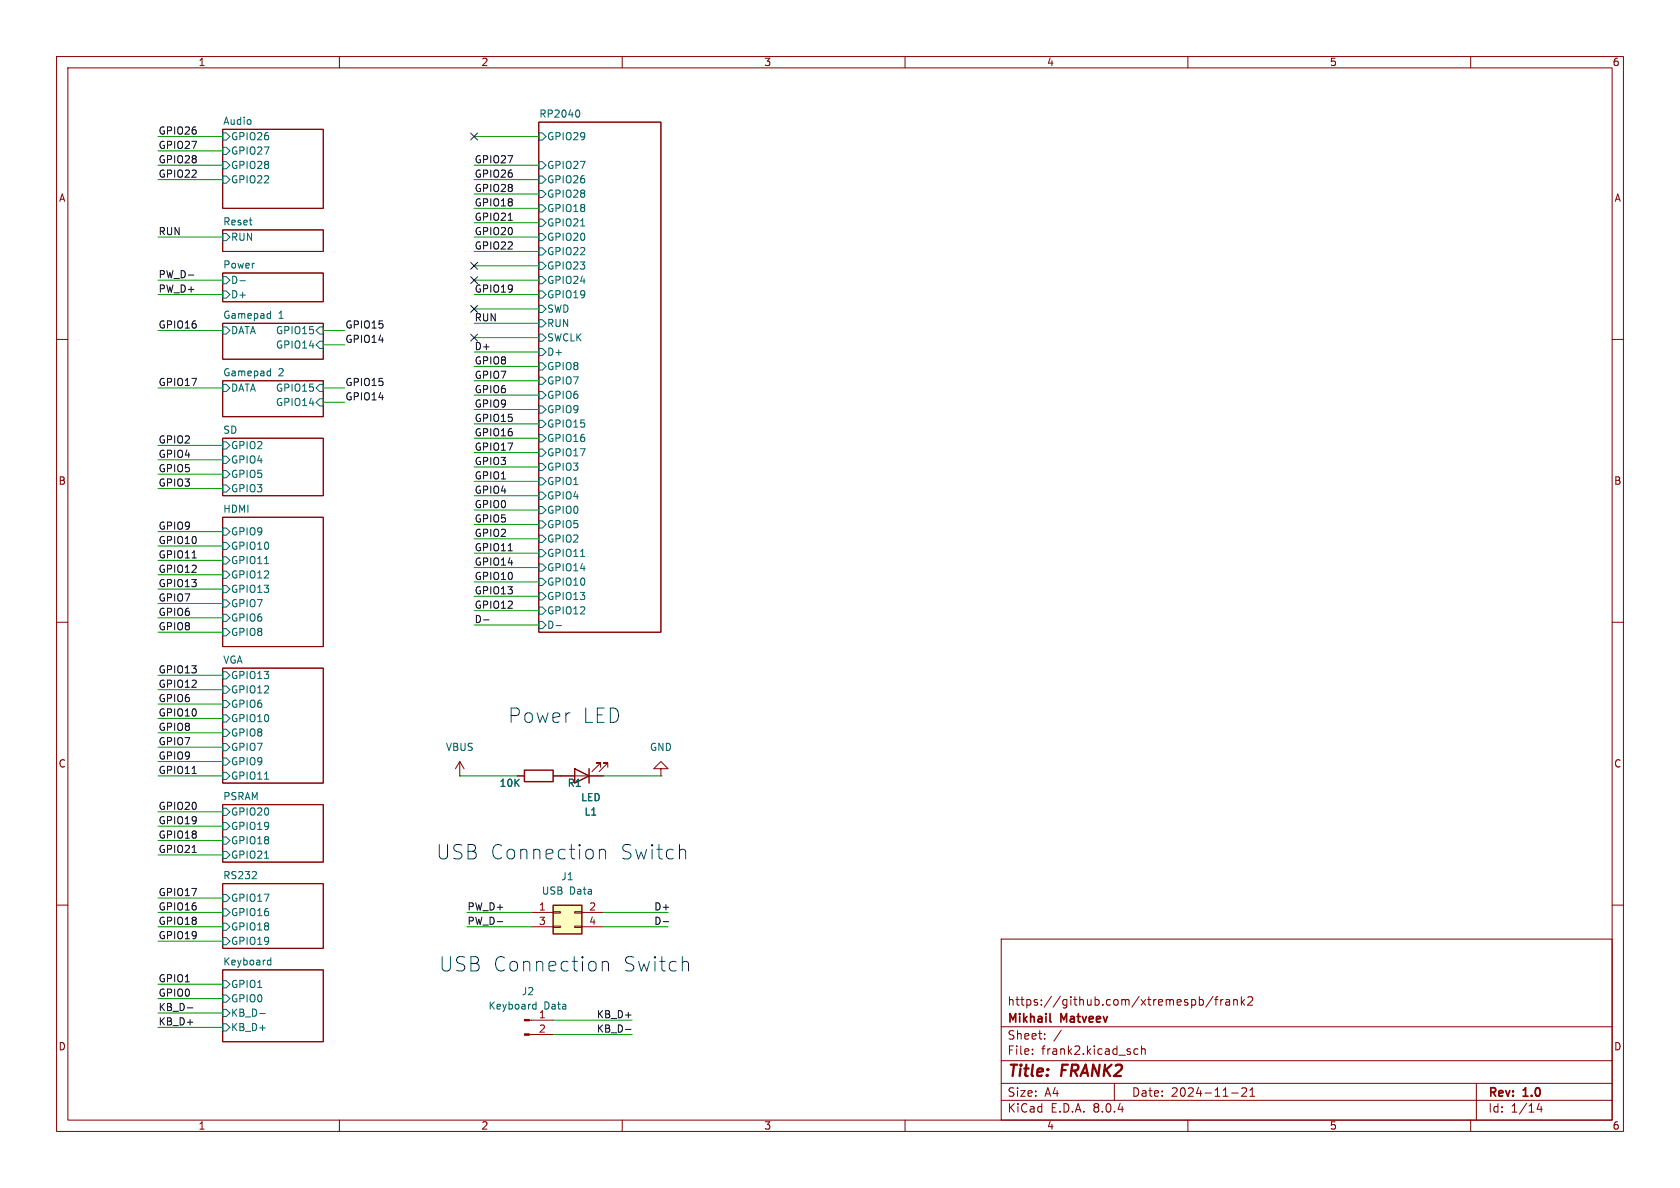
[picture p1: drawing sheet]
(kicad_sch
 (version 20231120)
 (generator "eeschema")
 (generator_version "8.0")
 (paper "A4")
 (title_block
  (title "FRANK2")
  (date "2024-11-21")
  (rev "1.0")
  (company "Mikhail Matveev")
  (comment 1 "https://github.com/xtremespb/frank2"))
 (lib_symbols
  (symbol "Connector:Conn_01x02_Pin"
   (pin_names
    (offset 1.016) hide) (exclude_from_sim no) (in_bom yes) (on_board yes)
   (property "Reference" "J" (at 0 2.54 0) (effects (font (size 1.27 1.27))))
   (property "Value" "Conn_01x02_Pin" (at 0 -5.08 0) (effects (font (size 1.27 1.27))))
   (property "Footprint" "" (at 0 0 0) (effects (font (size 1.27 1.27)) (hide yes)))
   (property "Datasheet" "~" (at 0 0 0) (effects (font (size 1.27 1.27)) (hide yes)))
   (property "Description" "Generic connector, single row, 01x02, script generated" (at 0 0 0) (effects (font (size 1.27 1.27)) (hide yes)))
   (property "ki_locked" "" (at 0 0 0) (effects (font (size 1.27 1.27))))
   (symbol "Conn_01x02_Pin_1_1"
    (polyline (pts (xy 1.27 -2.54) (xy 0.8636 -2.54)) (stroke (width 0.1524) (type default)) (fill (type none)))
    (polyline (pts (xy 1.27 0) (xy 0.8636 0)) (stroke (width 0.1524) (type default)) (fill (type none)))
    (rectangle (start 0.8636 -2.413) (end 0 -2.667) (stroke (width 0.1524) (type default)) (fill (type outline)))
    (rectangle (start 0.8636 0.127) (end 0 -0.127) (stroke (width 0.1524) (type default)) (fill (type outline)))
    (pin passive line (at 5.08 0 180) (length 3.81) (name "Pin_1" (effects (font (size 1.27 1.27)))) (number "1" (effects (font (size 1.27 1.27)))))
    (pin passive line (at 5.08 -2.54 180) (length 3.81) (name "Pin_2" (effects (font (size 1.27 1.27)))) (number "2" (effects (font (size 1.27 1.27)))))))
  (symbol "Connector_Generic:Conn_02x02_Odd_Even"
   (pin_names
    (offset 1.016) hide) (exclude_from_sim no) (in_bom yes) (on_board yes)
   (property "Reference" "J" (at 1.27 2.54 0) (effects (font (size 1.27 1.27))))
   (property "Value" "Conn_02x02_Odd_Even" (at 1.27 -5.08 0) (effects (font (size 1.27 1.27))))
   (property "Footprint" "" (at 0 0 0) (effects (font (size 1.27 1.27)) (hide yes)))
   (property "Datasheet" "~" (at 0 0 0) (effects (font (size 1.27 1.27)) (hide yes)))
   (property "Description" "Generic connector, double row, 02x02, odd/even pin numbering scheme (row 1 odd numbers, row 2 even numbers), script generated (kicad-library-utils/schlib/autogen/connector/)" (at 0 0 0) (effects (font (size 1.27 1.27)) (hide yes)))
   (symbol "Conn_02x02_Odd_Even_1_1"
    (rectangle (start -1.27 -2.413) (end 0 -2.667) (stroke (width 0.1524) (type default)) (fill (type none)))
    (rectangle (start -1.27 0.127) (end 0 -0.127) (stroke (width 0.1524) (type default)) (fill (type none)))
    (rectangle (start -1.27 1.27) (end 3.81 -3.81) (stroke (width 0.254) (type default)) (fill (type background)))
    (rectangle (start 3.81 -2.413) (end 2.54 -2.667) (stroke (width 0.1524) (type default)) (fill (type none)))
    (rectangle (start 3.81 0.127) (end 2.54 -0.127) (stroke (width 0.1524) (type default)) (fill (type none)))
    (pin passive line (at -5.08 0 0) (length 3.81) (name "Pin_1" (effects (font (size 1.27 1.27)))) (number "1" (effects (font (size 1.27 1.27)))))
    (pin passive line (at 7.62 0 180) (length 3.81) (name "Pin_2" (effects (font (size 1.27 1.27)))) (number "2" (effects (font (size 1.27 1.27)))))
    (pin passive line (at -5.08 -2.54 0) (length 3.81) (name "Pin_3" (effects (font (size 1.27 1.27)))) (number "3" (effects (font (size 1.27 1.27)))))
    (pin passive line (at 7.62 -2.54 180) (length 3.81) (name "Pin_4" (effects (font (size 1.27 1.27)))) (number "4" (effects (font (size 1.27 1.27)))))))
  (symbol "Device:LED"
   (pin_numbers hide)
   (pin_names
    (offset 1.016) hide) (exclude_from_sim no) (in_bom yes) (on_board yes)
   (property "Reference" "D" (at 0 2.54 0) (effects (font (size 1.27 1.27))))
   (property "Value" "LED" (at 0 -2.54 0) (effects (font (size 1.27 1.27))))
   (property "Footprint" "" (at 0 0 0) (effects (font (size 1.27 1.27)) (hide yes)))
   (property "Datasheet" "~" (at 0 0 0) (effects (font (size 1.27 1.27)) (hide yes)))
   (property "Description" "Light emitting diode" (at 0 0 0) (effects (font (size 1.27 1.27)) (hide yes)))
   (symbol "LED_0_1"
    (polyline (pts (xy -1.27 -1.27) (xy -1.27 1.27)) (stroke (width 0.254) (type default)) (fill (type none)))
    (polyline (pts (xy -1.27 0) (xy 1.27 0)) (stroke (width 0) (type default)) (fill (type none)))
    (polyline (pts (xy 1.27 -1.27) (xy 1.27 1.27) (xy -1.27 0) (xy 1.27 -1.27)) (stroke (width 0.254) (type default)) (fill (type none)))
    (polyline (pts (xy -3.048 -0.762) (xy -4.572 -2.286) (xy -3.81 -2.286) (xy -4.572 -2.286) (xy -4.572 -1.524)) (stroke (width 0) (type default)) (fill (type none)))
    (polyline (pts (xy -1.778 -0.762) (xy -3.302 -2.286) (xy -2.54 -2.286) (xy -3.302 -2.286) (xy -3.302 -1.524)) (stroke (width 0) (type default)) (fill (type none))))
   (symbol "LED_1_1"
    (pin passive line (at -3.81 0 0) (length 2.54) (name "K" (effects (font (size 1.27 1.27)))) (number "1" (effects (font (size 1.27 1.27)))))
    (pin passive line (at 3.81 0 180) (length 2.54) (name "A" (effects (font (size 1.27 1.27)))) (number "2" (effects (font (size 1.27 1.27)))))))
  (symbol "Device:R"
   (pin_numbers hide)
   (pin_names
    (offset 0)) (exclude_from_sim no) (in_bom yes) (on_board yes)
   (property "Reference" "R" (at 2.032 0 90) (effects (font (size 1.27 1.27))))
   (property "Value" "R" (at 0 0 90) (effects (font (size 1.27 1.27))))
   (property "Footprint" "" (at -1.778 0 90) (effects (font (size 1.27 1.27)) (hide yes)))
   (property "Datasheet" "~" (at 0 0 0) (effects (font (size 1.27 1.27)) (hide yes)))
   (property "Description" "Resistor" (at 0 0 0) (effects (font (size 1.27 1.27)) (hide yes)))
   (symbol "R_0_1"
    (rectangle (start -1.016 -2.54) (end 1.016 2.54) (stroke (width 0.254) (type default)) (fill (type none))))
   (symbol "R_1_1"
    (pin passive line (at 0 3.81 270) (length 1.27) (name "~" (effects (font (size 1.27 1.27)))) (number "1" (effects (font (size 1.27 1.27)))))
    (pin passive line (at 0 -3.81 90) (length 1.27) (name "~" (effects (font (size 1.27 1.27)))) (number "2" (effects (font (size 1.27 1.27)))))))
  (symbol "GND_4"
   (power)
   (pin_numbers hide)
   (pin_names
    (offset 0) hide) (exclude_from_sim no) (in_bom yes) (on_board yes)
   (property "Reference" "#PWR" (at 0 -6.35 0) (effects (font (size 1.27 1.27)) (hide yes)))
   (property "Value" "GND" (at 0 -3.81 0) (effects (font (size 1.27 1.27))))
   (property "Footprint" "" (at 0 0 0) (effects (font (size 1.27 1.27)) (hide yes)))
   (property "Datasheet" "" (at 0 0 0) (effects (font (size 1.27 1.27)) (hide yes)))
   (property "Description" "Power symbol creates a global label with name \"GND\" , ground" (at 0 0 0) (effects (font (size 1.27 1.27)) (hide yes)))
   (symbol "GND_4_0_1"
    (polyline (pts (xy 0 0) (xy 0 -1.27) (xy 1.27 -1.27) (xy 0 -2.54) (xy -1.27 -1.27) (xy 0 -1.27)) (stroke (width 0) (type default)) (fill (type none))))
   (symbol "GND_4_1_1"
    (pin power_in line (at 0 0 270) (length 0) (name "~" (effects (font (size 1.27 1.27)))) (number "1" (effects (font (size 1.27 1.27)))))))
  (symbol "power:VBUS"
   (power)
   (pin_numbers hide)
   (pin_names
    (offset 0) hide) (exclude_from_sim no) (in_bom yes) (on_board yes)
   (property "Reference" "#PWR" (at 0 -3.81 0) (effects (font (size 1.27 1.27)) (hide yes)))
   (property "Value" "VBUS" (at 0 3.556 0) (effects (font (size 1.27 1.27))))
   (property "Footprint" "" (at 0 0 0) (effects (font (size 1.27 1.27)) (hide yes)))
   (property "Datasheet" "" (at 0 0 0) (effects (font (size 1.27 1.27)) (hide yes)))
   (property "Description" "Power symbol creates a global label with name \"VBUS\"" (at 0 0 0) (effects (font (size 1.27 1.27)) (hide yes)))
   (symbol "VBUS_0_1"
    (polyline (pts (xy -0.762 1.27) (xy 0 2.54)) (stroke (width 0) (type default)) (fill (type none)))
    (polyline (pts (xy 0 0) (xy 0 2.54)) (stroke (width 0) (type default)) (fill (type none)))
    (polyline (pts (xy 0 2.54) (xy 0.762 1.27)) (stroke (width 0) (type default)) (fill (type none))))
   (symbol "VBUS_1_1"
    (pin power_in line (at 0 0 90) (length 0) (name "~" (effects (font (size 1.27 1.27)))) (number "1" (effects (font (size 1.27 1.27))))))))
 (no_connect
  (at 83.82 49.53))
 (no_connect
  (at 83.82 59.69))
 (no_connect
  (at 83.82 24.13))
 (no_connect
  (at 83.82 54.61))
 (no_connect
  (at 83.82 46.99))
 (wire
  (pts (xy 27.94 163.83) (xy 39.37 163.83))
  (stroke (width 0) (type default)))
 (wire
  (pts (xy 27.94 132.08) (xy 39.37 132.08))
  (stroke (width 0) (type default)))
 (wire
  (pts (xy 83.82 100.33) (xy 95.25 100.33))
  (stroke (width 0) (type default)))
 (wire
  (pts (xy 83.82 62.23) (xy 95.25 62.23))
  (stroke (width 0) (type default)))
 (wire
  (pts (xy 97.79 182.88) (xy 111.76 182.88))
  (stroke (width 0) (type default)))
 (wire
  (pts (xy 83.82 80.01) (xy 95.25 80.01))
  (stroke (width 0) (type default)))
 (wire
  (pts (xy 106.68 161.29) (xy 118.11 161.29))
  (stroke (width 0) (type default)))
 (wire
  (pts (xy 57.15 58.42) (xy 60.96 58.42))
  (stroke (width 0) (type default)))
 (wire
  (pts (xy 83.82 57.15) (xy 95.25 57.15))
  (stroke (width 0) (type default)))
 (wire
  (pts (xy 83.82 54.61) (xy 95.25 54.61))
  (stroke (width 0) (type default)))
 (wire
  (pts (xy 27.94 124.46) (xy 39.37 124.46))
  (stroke (width 0) (type default)))
 (wire
  (pts (xy 27.94 104.14) (xy 39.37 104.14))
  (stroke (width 0) (type default)))
 (wire
  (pts (xy 95.25 36.83) (xy 83.82 36.83))
  (stroke (width 0) (type default)))
 (wire
  (pts (xy 97.79 180.34) (xy 111.76 180.34))
  (stroke (width 0) (type default)))
 (wire
  (pts (xy 27.94 93.98) (xy 39.37 93.98))
  (stroke (width 0) (type default)))
 (wire
  (pts (xy 27.94 101.6) (xy 39.37 101.6))
  (stroke (width 0) (type default)))
 (wire
  (pts (xy 27.94 26.67) (xy 39.37 26.67))
  (stroke (width 0) (type default)))
 (wire
  (pts (xy 27.94 151.13) (xy 39.37 151.13))
  (stroke (width 0) (type default)))
 (wire
  (pts (xy 83.82 74.93) (xy 95.25 74.93))
  (stroke (width 0) (type default)))
 (wire
  (pts (xy 83.82 105.41) (xy 95.25 105.41))
  (stroke (width 0) (type default)))
 (wire
  (pts (xy 95.25 41.91) (xy 83.82 41.91))
  (stroke (width 0) (type default)))
 (wire
  (pts (xy 27.94 83.82) (xy 39.37 83.82))
  (stroke (width 0) (type default)))
 (wire
  (pts (xy 83.82 69.85) (xy 95.25 69.85))
  (stroke (width 0) (type default)))
 (wire
  (pts (xy 27.94 148.59) (xy 39.37 148.59))
  (stroke (width 0) (type default)))
 (wire
  (pts (xy 27.94 81.28) (xy 39.37 81.28))
  (stroke (width 0) (type default)))
 (wire
  (pts (xy 82.55 163.83) (xy 93.98 163.83))
  (stroke (width 0) (type default)))
 (wire
  (pts (xy 27.94 109.22) (xy 39.37 109.22))
  (stroke (width 0) (type default)))
 (wire
  (pts (xy 83.82 67.31) (xy 95.25 67.31))
  (stroke (width 0) (type default)))
 (wire
  (pts (xy 82.55 161.29) (xy 93.98 161.29))
  (stroke (width 0) (type default)))
 (wire
  (pts (xy 83.82 77.47) (xy 95.25 77.47))
  (stroke (width 0) (type default)))
 (wire
  (pts (xy 83.82 87.63) (xy 95.25 87.63))
  (stroke (width 0) (type default)))
 (wire
  (pts (xy 27.94 121.92) (xy 39.37 121.92))
  (stroke (width 0) (type default)))
 (wire
  (pts (xy 106.68 163.83) (xy 118.11 163.83))
  (stroke (width 0) (type default)))
 (wire
  (pts (xy 27.94 181.61) (xy 39.37 181.61))
  (stroke (width 0) (type default)))
 (wire
  (pts (xy 83.82 82.55) (xy 95.25 82.55))
  (stroke (width 0) (type default)))
 (wire
  (pts (xy 27.94 146.05) (xy 39.37 146.05))
  (stroke (width 0) (type default)))
 (wire
  (pts (xy 95.25 34.29) (xy 83.82 34.29))
  (stroke (width 0) (type default)))
 (wire
  (pts (xy 95.25 24.13) (xy 83.82 24.13))
  (stroke (width 0) (type default)))
 (wire
  (pts (xy 27.94 161.29) (xy 39.37 161.29))
  (stroke (width 0) (type default)))
 (wire
  (pts (xy 83.82 49.53) (xy 95.25 49.53))
  (stroke (width 0) (type default)))
 (wire
  (pts (xy 57.15 68.58) (xy 60.96 68.58))
  (stroke (width 0) (type default)))
 (wire
  (pts (xy 95.25 39.37) (xy 83.82 39.37))
  (stroke (width 0) (type default)))
 (wire
  (pts (xy 83.82 90.17) (xy 95.25 90.17))
  (stroke (width 0) (type default)))
 (wire
  (pts (xy 27.94 134.62) (xy 39.37 134.62))
  (stroke (width 0) (type default)))
 (wire
  (pts (xy 27.94 49.53) (xy 39.37 49.53))
  (stroke (width 0) (type default)))
 (wire
  (pts (xy 83.82 59.69) (xy 95.25 59.69))
  (stroke (width 0) (type default)))
 (wire
  (pts (xy 83.82 64.77) (xy 95.25 64.77))
  (stroke (width 0) (type default)))
 (wire
  (pts (xy 83.82 110.49) (xy 95.25 110.49))
  (stroke (width 0) (type default)))
 (wire
  (pts (xy 27.94 176.53) (xy 39.37 176.53))
  (stroke (width 0) (type default)))
 (wire
  (pts (xy 83.82 44.45) (xy 95.25 44.45))
  (stroke (width 0) (type default)))
 (wire
  (pts (xy 27.94 137.16) (xy 39.37 137.16))
  (stroke (width 0) (type default)))
 (wire
  (pts (xy 95.25 31.75) (xy 83.82 31.75))
  (stroke (width 0) (type default)))
 (wire
  (pts (xy 27.94 129.54) (xy 39.37 129.54))
  (stroke (width 0) (type default)))
 (wire
  (pts (xy 27.94 99.06) (xy 39.37 99.06))
  (stroke (width 0) (type default)))
 (wire
  (pts (xy 83.82 46.99) (xy 95.25 46.99))
  (stroke (width 0) (type default)))
 (wire
  (pts (xy 91.44 137.16) (xy 81.28 137.16))
  (stroke (width 0) (type default)))
 (wire
  (pts (xy 27.94 24.13) (xy 39.37 24.13))
  (stroke (width 0) (type default)))
 (wire
  (pts (xy 83.82 92.71) (xy 95.25 92.71))
  (stroke (width 0) (type default)))
 (wire
  (pts (xy 27.94 143.51) (xy 39.37 143.51))
  (stroke (width 0) (type default)))
 (wire
  (pts (xy 83.82 85.09) (xy 95.25 85.09))
  (stroke (width 0) (type default)))
 (wire
  (pts (xy 83.82 72.39) (xy 95.25 72.39))
  (stroke (width 0) (type default)))
 (wire
  (pts (xy 27.94 158.75) (xy 39.37 158.75))
  (stroke (width 0) (type default)))
 (wire
  (pts (xy 27.94 78.74) (xy 39.37 78.74))
  (stroke (width 0) (type default)))
 (wire
  (pts (xy 27.94 106.68) (xy 39.37 106.68))
  (stroke (width 0) (type default)))
 (wire
  (pts (xy 116.84 137.16) (xy 106.68 137.16))
  (stroke (width 0) (type default)))
 (wire
  (pts (xy 27.94 29.21) (xy 39.37 29.21))
  (stroke (width 0) (type default)))
 (wire
  (pts (xy 83.82 107.95) (xy 95.25 107.95))
  (stroke (width 0) (type default)))
 (wire
  (pts (xy 57.15 60.96) (xy 60.96 60.96))
  (stroke (width 0) (type default)))
 (wire
  (pts (xy 27.94 52.07) (xy 39.37 52.07))
  (stroke (width 0) (type default)))
 (wire
  (pts (xy 27.94 111.76) (xy 39.37 111.76))
  (stroke (width 0) (type default)))
 (wire
  (pts (xy 27.94 31.75) (xy 39.37 31.75))
  (stroke (width 0) (type default)))
 (wire
  (pts (xy 27.94 68.58) (xy 39.37 68.58))
  (stroke (width 0) (type default)))
 (wire
  (pts (xy 27.94 58.42) (xy 39.37 58.42))
  (stroke (width 0) (type default)))
 (wire
  (pts (xy 83.82 95.25) (xy 95.25 95.25))
  (stroke (width 0) (type default)))
 (wire
  (pts (xy 27.94 166.37) (xy 39.37 166.37))
  (stroke (width 0) (type default)))
 (wire
  (pts (xy 83.82 52.07) (xy 95.25 52.07))
  (stroke (width 0) (type default)))
 (wire
  (pts (xy 83.82 102.87) (xy 95.25 102.87))
  (stroke (width 0) (type default)))
 (wire
  (pts (xy 95.25 29.21) (xy 83.82 29.21))
  (stroke (width 0) (type default)))
 (wire
  (pts (xy 27.94 127) (xy 39.37 127))
  (stroke (width 0) (type default)))
 (wire
  (pts (xy 27.94 179.07) (xy 39.37 179.07))
  (stroke (width 0) (type default)))
 (wire
  (pts (xy 27.94 119.38) (xy 39.37 119.38))
  (stroke (width 0) (type default)))
 (wire
  (pts (xy 27.94 96.52) (xy 39.37 96.52))
  (stroke (width 0) (type default)))
 (wire
  (pts (xy 27.94 86.36) (xy 39.37 86.36))
  (stroke (width 0) (type default)))
 (wire
  (pts (xy 27.94 41.91) (xy 39.37 41.91))
  (stroke (width 0) (type default)))
 (wire
  (pts (xy 83.82 97.79) (xy 95.25 97.79))
  (stroke (width 0) (type default)))
 (wire
  (pts (xy 27.94 173.99) (xy 39.37 173.99))
  (stroke (width 0) (type default)))
 (wire
  (pts (xy 57.15 71.12) (xy 60.96 71.12))
  (stroke (width 0) (type default)))
 (text "Power LED"
  (exclude_from_sim no)
  (at 89.662 128.27 0)
  (effects (font (size 2.54 2.54)) (justify left bottom)))
 (text "USB Connection Switch"
  (exclude_from_sim no)
  (at 77.47 172.212 0)
  (effects (font (size 2.54 2.54)) (justify left bottom)))
 (text "USB Connection Switch"
  (exclude_from_sim no)
  (at 76.962 152.4 0)
  (effects (font (size 2.54 2.54)) (justify left bottom)))
 (label "GPIO16"
  (at 27.94 58.42 0)
  (fields_autoplaced yes)
  (effects (font (size 1.27 1.27)) (justify left bottom)))
 (label "GPIO14"
  (at 60.96 60.96 0)
  (fields_autoplaced yes)
  (effects (font (size 1.27 1.27)) (justify left bottom)))
 (label "GPIO17"
  (at 83.82 80.01 0)
  (fields_autoplaced yes)
  (effects (font (size 1.27 1.27)) (justify left bottom)))
 (label "GPIO8"
  (at 27.94 129.54 0)
  (fields_autoplaced yes)
  (effects (font (size 1.27 1.27)) (justify left bottom)))
 (label "GPIO22"
  (at 27.94 31.75 0)
  (fields_autoplaced yes)
  (effects (font (size 1.27 1.27)) (justify left bottom)))
 (label "GPIO7"
  (at 27.94 106.68 0)
  (fields_autoplaced yes)
  (effects (font (size 1.27 1.27)) (justify left bottom)))
 (label "GPIO3"
  (at 83.82 82.55 0)
  (fields_autoplaced yes)
  (effects (font (size 1.27 1.27)) (justify left bottom)))
 (label "GPIO1"
  (at 27.94 173.99 0)
  (fields_autoplaced yes)
  (effects (font (size 1.27 1.27)) (justify left bottom)))
 (label "GPIO8"
  (at 83.82 64.77 0)
  (fields_autoplaced yes)
  (effects (font (size 1.27 1.27)) (justify left bottom)))
 (label "GPIO10"
  (at 27.94 127 0)
  (fields_autoplaced yes)
  (effects (font (size 1.27 1.27)) (justify left bottom)))
 (label "GPIO3"
  (at 27.94 86.36 0)
  (fields_autoplaced yes)
  (effects (font (size 1.27 1.27)) (justify left bottom)))
 (label "PW_D-"
  (at 82.55 163.83 0)
  (fields_autoplaced yes)
  (effects (font (size 1.27 1.27)) (justify left bottom)))
 (label "GPIO0"
  (at 27.94 176.53 0)
  (fields_autoplaced yes)
  (effects (font (size 1.27 1.27)) (justify left bottom)))
 (label "GPIO17"
  (at 27.94 68.58 0)
  (fields_autoplaced yes)
  (effects (font (size 1.27 1.27)) (justify left bottom)))
 (label "GPIO20"
  (at 27.94 143.51 0)
  (fields_autoplaced yes)
  (effects (font (size 1.27 1.27)) (justify left bottom)))
 (label "GPIO6"
  (at 83.82 69.85 0)
  (fields_autoplaced yes)
  (effects (font (size 1.27 1.27)) (justify left bottom)))
 (label "PW_D+"
  (at 27.94 52.07 0)
  (fields_autoplaced yes)
  (effects (font (size 1.27 1.27)) (justify left bottom)))
 (label "GPIO19"
  (at 27.94 146.05 0)
  (fields_autoplaced yes)
  (effects (font (size 1.27 1.27)) (justify left bottom)))
 (label "GPIO13"
  (at 83.82 105.41 0)
  (fields_autoplaced yes)
  (effects (font (size 1.27 1.27)) (justify left bottom)))
 (label "GPIO5"
  (at 83.82 92.71 0)
  (fields_autoplaced yes)
  (effects (font (size 1.27 1.27)) (justify left bottom)))
 (label "GPIO18"
  (at 27.94 148.59 0)
  (fields_autoplaced yes)
  (effects (font (size 1.27 1.27)) (justify left bottom)))
 (label "RUN"
  (at 27.94 41.91 0)
  (fields_autoplaced yes)
  (effects (font (size 1.27 1.27)) (justify left bottom)))
 (label "GPIO13"
  (at 27.94 104.14 0)
  (fields_autoplaced yes)
  (effects (font (size 1.27 1.27)) (justify left bottom)))
 (label "KB_D+"
  (at 27.94 181.61 0)
  (fields_autoplaced yes)
  (effects (font (size 1.27 1.27)) (justify left bottom)))
 (label "KB_D+"
  (at 105.41 180.34 0)
  (fields_autoplaced yes)
  (effects (font (size 1.27 1.27)) (justify left bottom)))
 (label "GPIO18"
  (at 27.94 163.83 0)
  (fields_autoplaced yes)
  (effects (font (size 1.27 1.27)) (justify left bottom)))
 (label "GPIO9"
  (at 27.94 93.98 0)
  (fields_autoplaced yes)
  (effects (font (size 1.27 1.27)) (justify left bottom)))
 (label "GPIO2"
  (at 27.94 78.74 0)
  (fields_autoplaced yes)
  (effects (font (size 1.27 1.27)) (justify left bottom)))
 (label "GPIO16"
  (at 27.94 161.29 0)
  (fields_autoplaced yes)
  (effects (font (size 1.27 1.27)) (justify left bottom)))
 (label "GPIO7"
  (at 83.82 67.31 0)
  (fields_autoplaced yes)
  (effects (font (size 1.27 1.27)) (justify left bottom)))
 (label "GPIO27"
  (at 27.94 26.67 0)
  (fields_autoplaced yes)
  (effects (font (size 1.27 1.27)) (justify left bottom)))
 (label "GPIO14"
  (at 83.82 100.33 0)
  (fields_autoplaced yes)
  (effects (font (size 1.27 1.27)) (justify left bottom)))
 (label "GPIO28"
  (at 27.94 29.21 0)
  (fields_autoplaced yes)
  (effects (font (size 1.27 1.27)) (justify left bottom)))
 (label "GPIO15"
  (at 60.96 68.58 0)
  (fields_autoplaced yes)
  (effects (font (size 1.27 1.27)) (justify left bottom)))
 (label "GPIO27"
  (at 83.82 29.21 0)
  (fields_autoplaced yes)
  (effects (font (size 1.27 1.27)) (justify left bottom)))
 (label "PW_D-"
  (at 27.94 49.53 0)
  (fields_autoplaced yes)
  (effects (font (size 1.27 1.27)) (justify left bottom)))
 (label "GPIO20"
  (at 83.82 41.91 0)
  (fields_autoplaced yes)
  (effects (font (size 1.27 1.27)) (justify left bottom)))
 (label "GPIO4"
  (at 83.82 87.63 0)
  (fields_autoplaced yes)
  (effects (font (size 1.27 1.27)) (justify left bottom)))
 (label "GPIO4"
  (at 27.94 81.28 0)
  (fields_autoplaced yes)
  (effects (font (size 1.27 1.27)) (justify left bottom)))
 (label "D+"
  (at 115.57 161.29 0)
  (fields_autoplaced yes)
  (effects (font (size 1.27 1.27)) (justify left bottom)))
 (label "GPIO12"
  (at 27.94 121.92 0)
  (fields_autoplaced yes)
  (effects (font (size 1.27 1.27)) (justify left bottom)))
 (label "GPIO22"
  (at 83.82 44.45 0)
  (fields_autoplaced yes)
  (effects (font (size 1.27 1.27)) (justify left bottom)))
 (label "GPIO2"
  (at 83.82 95.25 0)
  (fields_autoplaced yes)
  (effects (font (size 1.27 1.27)) (justify left bottom)))
 (label "GPIO18"
  (at 83.82 36.83 0)
  (fields_autoplaced yes)
  (effects (font (size 1.27 1.27)) (justify left bottom)))
 (label "GPIO10"
  (at 27.94 96.52 0)
  (fields_autoplaced yes)
  (effects (font (size 1.27 1.27)) (justify left bottom)))
 (label "GPIO13"
  (at 27.94 119.38 0)
  (fields_autoplaced yes)
  (effects (font (size 1.27 1.27)) (justify left bottom)))
 (label "GPIO12"
  (at 27.94 101.6 0)
  (fields_autoplaced yes)
  (effects (font (size 1.27 1.27)) (justify left bottom)))
 (label "GPIO14"
  (at 60.96 71.12 0)
  (fields_autoplaced yes)
  (effects (font (size 1.27 1.27)) (justify left bottom)))
 (label "GPIO12"
  (at 83.82 107.95 0)
  (fields_autoplaced yes)
  (effects (font (size 1.27 1.27)) (justify left bottom)))
 (label "D-"
  (at 83.82 110.49 0)
  (fields_autoplaced yes)
  (effects (font (size 1.27 1.27)) (justify left bottom)))
 (label "GPIO0"
  (at 83.82 90.17 0)
  (fields_autoplaced yes)
  (effects (font (size 1.27 1.27)) (justify left bottom)))
 (label "GPIO11"
  (at 27.94 137.16 0)
  (fields_autoplaced yes)
  (effects (font (size 1.27 1.27)) (justify left bottom)))
 (label "GPIO16"
  (at 83.82 77.47 0)
  (fields_autoplaced yes)
  (effects (font (size 1.27 1.27)) (justify left bottom)))
 (label "RUN"
  (at 83.82 57.15 0)
  (fields_autoplaced yes)
  (effects (font (size 1.27 1.27)) (justify left bottom)))
 (label "GPIO11"
  (at 83.82 97.79 0)
  (fields_autoplaced yes)
  (effects (font (size 1.27 1.27)) (justify left bottom)))
 (label "GPIO8"
  (at 27.94 111.76 0)
  (fields_autoplaced yes)
  (effects (font (size 1.27 1.27)) (justify left bottom)))
 (label "GPIO21"
  (at 83.82 39.37 0)
  (fields_autoplaced yes)
  (effects (font (size 1.27 1.27)) (justify left bottom)))
 (label "GPIO6"
  (at 27.94 109.22 0)
  (fields_autoplaced yes)
  (effects (font (size 1.27 1.27)) (justify left bottom)))
 (label "GPIO17"
  (at 27.94 158.75 0)
  (fields_autoplaced yes)
  (effects (font (size 1.27 1.27)) (justify left bottom)))
 (label "GPIO11"
  (at 27.94 99.06 0)
  (fields_autoplaced yes)
  (effects (font (size 1.27 1.27)) (justify left bottom)))
 (label "GPIO6"
  (at 27.94 124.46 0)
  (fields_autoplaced yes)
  (effects (font (size 1.27 1.27)) (justify left bottom)))
 (label "GPIO9"
  (at 83.82 72.39 0)
  (fields_autoplaced yes)
  (effects (font (size 1.27 1.27)) (justify left bottom)))
 (label "GPIO28"
  (at 83.82 34.29 0)
  (fields_autoplaced yes)
  (effects (font (size 1.27 1.27)) (justify left bottom)))
 (label "PW_D+"
  (at 82.55 161.29 0)
  (fields_autoplaced yes)
  (effects (font (size 1.27 1.27)) (justify left bottom)))
 (label "GPIO9"
  (at 27.94 134.62 0)
  (fields_autoplaced yes)
  (effects (font (size 1.27 1.27)) (justify left bottom)))
 (label "KB_D-"
  (at 105.41 182.88 0)
  (fields_autoplaced yes)
  (effects (font (size 1.27 1.27)) (justify left bottom)))
 (label "GPIO7"
  (at 27.94 132.08 0)
  (fields_autoplaced yes)
  (effects (font (size 1.27 1.27)) (justify left bottom)))
 (label "GPIO19"
  (at 83.82 52.07 0)
  (fields_autoplaced yes)
  (effects (font (size 1.27 1.27)) (justify left bottom)))
 (label "GPIO5"
  (at 27.94 83.82 0)
  (fields_autoplaced yes)
  (effects (font (size 1.27 1.27)) (justify left bottom)))
 (label "GPIO19"
  (at 27.94 166.37 0)
  (fields_autoplaced yes)
  (effects (font (size 1.27 1.27)) (justify left bottom)))
 (label "GPIO1"
  (at 83.82 85.09 0)
  (fields_autoplaced yes)
  (effects (font (size 1.27 1.27)) (justify left bottom)))
 (label "GPIO15"
  (at 60.96 58.42 0)
  (fields_autoplaced yes)
  (effects (font (size 1.27 1.27)) (justify left bottom)))
 (label "GPIO15"
  (at 83.82 74.93 0)
  (fields_autoplaced yes)
  (effects (font (size 1.27 1.27)) (justify left bottom)))
 (label "GPIO10"
  (at 83.82 102.87 0)
  (fields_autoplaced yes)
  (effects (font (size 1.27 1.27)) (justify left bottom)))
 (label "GPIO26"
  (at 83.82 31.75 0)
  (fields_autoplaced yes)
  (effects (font (size 1.27 1.27)) (justify left bottom)))
 (label "KB_D-"
  (at 27.94 179.07 0)
  (fields_autoplaced yes)
  (effects (font (size 1.27 1.27)) (justify left bottom)))
 (label "GPIO21"
  (at 27.94 151.13 0)
  (fields_autoplaced yes)
  (effects (font (size 1.27 1.27)) (justify left bottom)))
 (label "D-"
  (at 115.57 163.83 0)
  (fields_autoplaced yes)
  (effects (font (size 1.27 1.27)) (justify left bottom)))
 (label "D+"
  (at 83.82 62.23 0)
  (fields_autoplaced yes)
  (effects (font (size 1.27 1.27)) (justify left bottom)))
 (label "GPIO26"
  (at 27.94 24.13 0)
  (fields_autoplaced yes)
  (effects (font (size 1.27 1.27)) (justify left bottom)))
 (symbol
  (lib_id "Device:R")
  (at 95.25 137.16 270)
  (unit 1)
  (exclude_from_sim no)
  (in_bom yes)
  (on_board yes)
  (dnp no)
  (property "Reference" "R1" (at 101.6 138.43 90) (effects (font (size 1.27 1.27))))
  (property "Value" "10K" (at 90.17 138.43 90) (effects (font (size 1.27 1.27))))
  (property "Footprint" "Resistor_SMD:R_0805_2012Metric_Pad1.20x1.40mm_HandSolder" (at 95.25 135.382 90) (effects (font (size 1.27 1.27)) (hide yes)))
  (property "Datasheet" "~" (at 95.25 137.16 0) (effects (font (size 1.27 1.27)) (hide yes)))
  (property "Description" "" (at 95.25 137.16 0) (effects (font (size 1.27 1.27)) (hide yes)))
  (pin "1")
  (pin "2"))
 (symbol
  (lib_id "Connector_Generic:Conn_02x02_Odd_Even")
  (at 99.06 161.29 0)
  (unit 1)
  (exclude_from_sim no)
  (in_bom yes)
  (on_board yes)
  (dnp no)
  (fields_autoplaced yes)
  (property "Reference" "J1" (at 100.33 154.94 0) (effects (font (size 1.27 1.27))))
  (property "Value" "USB Data" (at 100.33 157.48 0) (effects (font (size 1.27 1.27))))
  (property "Footprint" "LIBS:Medved_2x02" (at 99.06 161.29 0) (effects (font (size 1.27 1.27)) (hide yes)))
  (property "Datasheet" "~" (at 99.06 161.29 0) (effects (font (size 1.27 1.27)) (hide yes)))
  (property "Description" "Generic connector, double row, 02x02, odd/even pin numbering scheme (row 1 odd numbers, row 2 even numbers), script generated (kicad-library-utils/schlib/autogen/connector/)" (at 99.06 161.29 0) (effects (font (size 1.27 1.27)) (hide yes)))
  (pin "2")
  (pin "1")
  (pin "3")
  (pin "4"))
 (symbol
  (lib_id "power:VBUS")
  (at 81.28 137.16 0)
  (unit 1)
  (exclude_from_sim no)
  (in_bom yes)
  (on_board yes)
  (dnp no)
  (fields_autoplaced yes)
  (property "Reference" "#PWR01" (at 81.28 140.97 0) (effects (font (size 1.27 1.27)) (hide yes)))
  (property "Value" "VBUS" (at 81.28 132.08 0) (effects (font (size 1.27 1.27))))
  (property "Footprint" "" (at 81.28 137.16 0) (effects (font (size 1.27 1.27)) (hide yes)))
  (property "Datasheet" "" (at 81.28 137.16 0) (effects (font (size 1.27 1.27)) (hide yes)))
  (property "Description" "Power symbol creates a global label with name \"VBUS\"" (at 81.28 137.16 0) (effects (font (size 1.27 1.27)) (hide yes)))
  (pin "1"))
 (symbol
  (lib_id "Device:LED")
  (at 102.87 137.16 180)
  (unit 1)
  (exclude_from_sim no)
  (in_bom yes)
  (on_board yes)
  (dnp no)
  (fields_autoplaced yes)
  (property "Reference" "L1" (at 104.4575 143.51 0) (effects (font (size 1.27 1.27))))
  (property "Value" "LED" (at 104.4575 140.97 0) (effects (font (size 1.27 1.27))))
  (property "Footprint" "LED_SMD:LED_0805_2012Metric_Pad1.15x1.40mm_HandSolder" (at 102.87 137.16 0) (effects (font (size 1.27 1.27)) (hide yes)))
  (property "Datasheet" "~" (at 102.87 137.16 0) (effects (font (size 1.27 1.27)) (hide yes)))
  (property "Description" "Light emitting diode" (at 102.87 137.16 0) (effects (font (size 1.27 1.27)) (hide yes)))
  (pin "2")
  (pin "1"))
 (symbol
  (lib_id "Connector:Conn_01x02_Pin")
  (at 92.71 180.34 0)
  (unit 1)
  (exclude_from_sim no)
  (in_bom yes)
  (on_board yes)
  (dnp no)
  (fields_autoplaced yes)
  (property "Reference" "J2" (at 93.345 175.26 0) (effects (font (size 1.27 1.27))))
  (property "Value" "Keyboard Data" (at 93.345 177.8 0) (effects (font (size 1.27 1.27))))
  (property "Footprint" "LIBS:Medved_PinHeader_1x02" (at 92.71 180.34 0) (effects (font (size 1.27 1.27)) (hide yes)))
  (property "Datasheet" "~" (at 92.71 180.34 0) (effects (font (size 1.27 1.27)) (hide yes)))
  (property "Description" "Generic connector, single row, 01x02, script generated" (at 92.71 180.34 0) (effects (font (size 1.27 1.27)) (hide yes)))
  (pin "2")
  (pin "1"))
 (symbol
  (lib_name "GND_4")
  (lib_id "power:GND")
  (at 116.84 137.16 180)
  (unit 1)
  (exclude_from_sim no)
  (in_bom yes)
  (on_board yes)
  (dnp no)
  (fields_autoplaced yes)
  (property "Reference" "#PWR02" (at 116.84 130.81 0) (effects (font (size 1.27 1.27)) (hide yes)))
  (property "Value" "GND" (at 116.84 132.08 0) (effects (font (size 1.27 1.27))))
  (property "Footprint" "" (at 116.84 137.16 0) (effects (font (size 1.27 1.27)) (hide yes)))
  (property "Datasheet" "" (at 116.84 137.16 0) (effects (font (size 1.27 1.27)) (hide yes)))
  (property "Description" "Power symbol creates a global label with name \"GND\" , ground" (at 116.84 137.16 0) (effects (font (size 1.27 1.27)) (hide yes)))
  (pin "1"))
 (sheet
  (at 39.37 91.44)
  (size 17.78 22.86)
  (fields_autoplaced yes)
  (stroke (width 0.1524) (type solid))
  (fill (color 0 0 0 0.0000))
  (property "Sheetname" "HDMI" (at 39.37 90.7284 0) (effects (font (size 1.27 1.27)) (justify left bottom)))
  (property "Sheetfile" "hdmi.kicad_sch" (at 39.37 114.8846 0) (effects (font (size 1.27 1.27)) (justify left top) (hide yes)))
  (pin "GPIO9" input (at 39.37 93.98 180) (effects (font (size 1.27 1.27)) (justify left)))
  (pin "GPIO10" input (at 39.37 96.52 180) (effects (font (size 1.27 1.27)) (justify left)))
  (pin "GPIO11" input (at 39.37 99.06 180) (effects (font (size 1.27 1.27)) (justify left)))
  (pin "GPIO12" input (at 39.37 101.6 180) (effects (font (size 1.27 1.27)) (justify left)))
  (pin "GPIO13" input (at 39.37 104.14 180) (effects (font (size 1.27 1.27)) (justify left)))
  (pin "GPIO7" input (at 39.37 106.68 180) (effects (font (size 1.27 1.27)) (justify left)))
  (pin "GPIO6" input (at 39.37 109.22 180) (effects (font (size 1.27 1.27)) (justify left)))
  (pin "GPIO8" input (at 39.37 111.76 180) (effects (font (size 1.27 1.27)) (justify left))))
 (sheet
  (at 39.37 77.47)
  (size 17.78 10.16)
  (fields_autoplaced yes)
  (stroke (width 0.1524) (type solid))
  (fill (color 0 0 0 0.0000))
  (property "Sheetname" "SD" (at 39.37 76.7584 0) (effects (font (size 1.27 1.27)) (justify left bottom)))
  (property "Sheetfile" "sd.kicad_sch" (at 39.37 88.2146 0) (effects (font (size 1.27 1.27)) (justify left top) (hide yes)))
  (pin "GPIO2" input (at 39.37 78.74 180) (effects (font (size 1.27 1.27)) (justify left)))
  (pin "GPIO4" input (at 39.37 81.28 180) (effects (font (size 1.27 1.27)) (justify left)))
  (pin "GPIO5" input (at 39.37 83.82 180) (effects (font (size 1.27 1.27)) (justify left)))
  (pin "GPIO3" input (at 39.37 86.36 180) (effects (font (size 1.27 1.27)) (justify left))))
 (sheet
  (at 39.37 57.15)
  (size 17.78 6.35)
  (fields_autoplaced yes)
  (stroke (width 0.1524) (type solid))
  (fill (color 0 0 0 0.0000))
  (property "Sheetname" "Gamepad 1" (at 39.37 56.4384 0) (effects (font (size 1.27 1.27)) (justify left bottom)))
  (property "Sheetfile" "gamepad.kicad_sch" (at 39.37 64.0846 0) (effects (font (size 1.27 1.27)) (justify left top) (hide yes)))
  (pin "DATA" input (at 39.37 58.42 180) (effects (font (size 1.27 1.27)) (justify left)))
  (pin "GPIO15" input (at 57.15 58.42 0) (effects (font (size 1.27 1.27)) (justify right)))
  (pin "GPIO14" input (at 57.15 60.96 0) (effects (font (size 1.27 1.27)) (justify right))))
 (sheet
  (at 39.37 67.31)
  (size 17.78 6.35)
  (fields_autoplaced yes)
  (stroke (width 0.1524) (type solid))
  (fill (color 0 0 0 0.0000))
  (property "Sheetname" "Gamepad 2" (at 39.37 66.5984 0) (effects (font (size 1.27 1.27)) (justify left bottom)))
  (property "Sheetfile" "gamepad.kicad_sch" (at 39.37 74.2446 0) (effects (font (size 1.27 1.27)) (justify left top) (hide yes)))
  (pin "DATA" input (at 39.37 68.58 180) (effects (font (size 1.27 1.27)) (justify left)))
  (pin "GPIO15" input (at 57.15 68.58 0) (effects (font (size 1.27 1.27)) (justify right)))
  (pin "GPIO14" input (at 57.15 71.12 0) (effects (font (size 1.27 1.27)) (justify right))))
 (sheet
  (at 39.37 156.21)
  (size 17.78 11.43)
  (fields_autoplaced yes)
  (stroke (width 0.1524) (type solid))
  (fill (color 0 0 0 0.0000))
  (property "Sheetname" "RS232" (at 39.37 155.4984 0) (effects (font (size 1.27 1.27)) (justify left bottom)))
  (property "Sheetfile" "rs232.kicad_sch" (at 39.37 168.2246 0) (effects (font (size 1.27 1.27)) (justify left top) (hide yes)))
  (pin "GPIO17" input (at 39.37 158.75 180) (effects (font (size 1.27 1.27)) (justify left)))
  (pin "GPIO16" input (at 39.37 161.29 180) (effects (font (size 1.27 1.27)) (justify left)))
  (pin "GPIO18" input (at 39.37 163.83 180) (effects (font (size 1.27 1.27)) (justify left)))
  (pin "GPIO19" input (at 39.37 166.37 180) (effects (font (size 1.27 1.27)) (justify left))))
 (sheet
  (at 39.37 118.11)
  (size 17.78 20.32)
  (fields_autoplaced yes)
  (stroke (width 0.1524) (type solid))
  (fill (color 0 0 0 0.0000))
  (property "Sheetname" "VGA" (at 39.37 117.3984 0) (effects (font (size 1.27 1.27)) (justify left bottom)))
  (property "Sheetfile" "vga.kicad_sch" (at 39.37 139.0146 0) (effects (font (size 1.27 1.27)) (justify left top) (hide yes)))
  (pin "GPIO13" input (at 39.37 119.38 180) (effects (font (size 1.27 1.27)) (justify left)))
  (pin "GPIO12" input (at 39.37 121.92 180) (effects (font (size 1.27 1.27)) (justify left)))
  (pin "GPIO6" input (at 39.37 124.46 180) (effects (font (size 1.27 1.27)) (justify left)))
  (pin "GPIO10" input (at 39.37 127 180) (effects (font (size 1.27 1.27)) (justify left)))
  (pin "GPIO8" input (at 39.37 129.54 180) (effects (font (size 1.27 1.27)) (justify left)))
  (pin "GPIO7" input (at 39.37 132.08 180) (effects (font (size 1.27 1.27)) (justify left)))
  (pin "GPIO9" input (at 39.37 134.62 180) (effects (font (size 1.27 1.27)) (justify left)))
  (pin "GPIO11" input (at 39.37 137.16 180) (effects (font (size 1.27 1.27)) (justify left))))
 (sheet
  (at 39.37 48.26)
  (size 17.78 5.08)
  (fields_autoplaced yes)
  (stroke (width 0.1524) (type solid))
  (fill (color 0 0 0 0.0000))
  (property "Sheetname" "Power" (at 39.37 47.5484 0) (effects (font (size 1.27 1.27)) (justify left bottom)))
  (property "Sheetfile" "power.kicad_sch" (at 39.37 53.9246 0) (effects (font (size 1.27 1.27)) (justify left top) (hide yes)))
  (pin "D-" input (at 39.37 49.53 180) (effects (font (size 1.27 1.27)) (justify left)))
  (pin "D+" input (at 39.37 52.07 180) (effects (font (size 1.27 1.27)) (justify left))))
 (sheet
  (at 39.37 40.64)
  (size 17.78 3.81)
  (fields_autoplaced yes)
  (stroke (width 0.1524) (type solid))
  (fill (color 0 0 0 0.0000))
  (property "Sheetname" "Reset" (at 39.37 39.9284 0) (effects (font (size 1.27 1.27)) (justify left bottom)))
  (property "Sheetfile" "reset.kicad_sch" (at 39.37 45.0346 0) (effects (font (size 1.27 1.27)) (justify left top) (hide yes)))
  (pin "RUN" input (at 39.37 41.91 180) (effects (font (size 1.27 1.27)) (justify left))))
 (sheet
  (at 39.37 22.86)
  (size 17.78 13.97)
  (fields_autoplaced yes)
  (stroke (width 0.1524) (type solid))
  (fill (color 0 0 0 0.0000))
  (property "Sheetname" "Audio" (at 39.37 22.1484 0) (effects (font (size 1.27 1.27)) (justify left bottom)))
  (property "Sheetfile" "audio.kicad_sch" (at 39.37 37.4146 0) (effects (font (size 1.27 1.27)) (justify left top) (hide yes)))
  (pin "GPIO26" input (at 39.37 24.13 180) (effects (font (size 1.27 1.27)) (justify left)))
  (pin "GPIO27" input (at 39.37 26.67 180) (effects (font (size 1.27 1.27)) (justify left)))
  (pin "GPIO28" input (at 39.37 29.21 180) (effects (font (size 1.27 1.27)) (justify left)))
  (pin "GPIO22" input (at 39.37 31.75 180) (effects (font (size 1.27 1.27)) (justify left))))
 (sheet
  (at 39.37 142.24)
  (size 17.78 10.16)
  (fields_autoplaced yes)
  (stroke (width 0.1524) (type solid))
  (fill (color 0 0 0 0.0000))
  (property "Sheetname" "PSRAM" (at 39.37 141.5284 0) (effects (font (size 1.27 1.27)) (justify left bottom)))
  (property "Sheetfile" "psram.kicad_sch" (at 39.37 152.9846 0) (effects (font (size 1.27 1.27)) (justify left top) (hide yes)))
  (pin "GPIO20" input (at 39.37 143.51 180) (effects (font (size 1.27 1.27)) (justify left)))
  (pin "GPIO19" input (at 39.37 146.05 180) (effects (font (size 1.27 1.27)) (justify left)))
  (pin "GPIO18" input (at 39.37 148.59 180) (effects (font (size 1.27 1.27)) (justify left)))
  (pin "GPIO21" input (at 39.37 151.13 180) (effects (font (size 1.27 1.27)) (justify left))))
 (sheet
  (at 39.37 171.45)
  (size 17.78 12.7)
  (fields_autoplaced yes)
  (stroke (width 0.1524) (type solid))
  (fill (color 0 0 0 0.0000))
  (property "Sheetname" "Keyboard" (at 39.37 170.7384 0) (effects (font (size 1.27 1.27)) (justify left bottom)))
  (property "Sheetfile" "keyboard.kicad_sch" (at 39.37 184.7346 0) (effects (font (size 1.27 1.27)) (justify left top) (hide yes)))
  (pin "GPIO1" input (at 39.37 173.99 180) (effects (font (size 1.27 1.27)) (justify left)))
  (pin "GPIO0" input (at 39.37 176.53 180) (effects (font (size 1.27 1.27)) (justify left)))
  (pin "KB_D-" input (at 39.37 179.07 180) (effects (font (size 1.27 1.27)) (justify left)))
  (pin "KB_D+" input (at 39.37 181.61 180) (effects (font (size 1.27 1.27)) (justify left))))
 (sheet
  (at 95.25 21.59)
  (size 21.59 90.17)
  (fields_autoplaced yes)
  (stroke (width 0.1524) (type solid))
  (fill (color 0 0 0 0.0000))
  (property "Sheetname" "RP2040" (at 95.25 20.8784 0) (effects (font (size 1.27 1.27)) (justify left bottom)))
  (property "Sheetfile" "rp2040.kicad_sch" (at 95.25 112.3446 0) (effects (font (size 1.27 1.27)) (justify left top) (hide yes)))
  (pin "GPIO29" input (at 95.25 24.13 180) (effects (font (size 1.27 1.27)) (justify left)))
  (pin "GPIO27" input (at 95.25 29.21 180) (effects (font (size 1.27 1.27)) (justify left)))
  (pin "GPIO26" input (at 95.25 31.75 180) (effects (font (size 1.27 1.27)) (justify left)))
  (pin "GPIO28" input (at 95.25 34.29 180) (effects (font (size 1.27 1.27)) (justify left)))
  (pin "GPIO18" input (at 95.25 36.83 180) (effects (font (size 1.27 1.27)) (justify left)))
  (pin "GPIO21" input (at 95.25 39.37 180) (effects (font (size 1.27 1.27)) (justify left)))
  (pin "GPIO20" input (at 95.25 41.91 180) (effects (font (size 1.27 1.27)) (justify left)))
  (pin "GPIO22" input (at 95.25 44.45 180) (effects (font (size 1.27 1.27)) (justify left)))
  (pin "GPIO23" input (at 95.25 46.99 180) (effects (font (size 1.27 1.27)) (justify left)))
  (pin "GPIO24" input (at 95.25 49.53 180) (effects (font (size 1.27 1.27)) (justify left)))
  (pin "GPIO19" input (at 95.25 52.07 180) (effects (font (size 1.27 1.27)) (justify left)))
  (pin "SWD" input (at 95.25 54.61 180) (effects (font (size 1.27 1.27)) (justify left)))
  (pin "RUN" input (at 95.25 57.15 180) (effects (font (size 1.27 1.27)) (justify left)))
  (pin "SWCLK" input (at 95.25 59.69 180) (effects (font (size 1.27 1.27)) (justify left)))
  (pin "D+" input (at 95.25 62.23 180) (effects (font (size 1.27 1.27)) (justify left)))
  (pin "GPIO8" input (at 95.25 64.77 180) (effects (font (size 1.27 1.27)) (justify left)))
  (pin "GPIO7" input (at 95.25 67.31 180) (effects (font (size 1.27 1.27)) (justify left)))
  (pin "GPIO6" input (at 95.25 69.85 180) (effects (font (size 1.27 1.27)) (justify left)))
  (pin "GPIO9" input (at 95.25 72.39 180) (effects (font (size 1.27 1.27)) (justify left)))
  (pin "GPIO15" input (at 95.25 74.93 180) (effects (font (size 1.27 1.27)) (justify left)))
  (pin "GPIO16" input (at 95.25 77.47 180) (effects (font (size 1.27 1.27)) (justify left)))
  (pin "GPIO17" input (at 95.25 80.01 180) (effects (font (size 1.27 1.27)) (justify left)))
  (pin "GPIO3" input (at 95.25 82.55 180) (effects (font (size 1.27 1.27)) (justify left)))
  (pin "GPIO1" input (at 95.25 85.09 180) (effects (font (size 1.27 1.27)) (justify left)))
  (pin "GPIO4" input (at 95.25 87.63 180) (effects (font (size 1.27 1.27)) (justify left)))
  (pin "GPIO0" input (at 95.25 90.17 180) (effects (font (size 1.27 1.27)) (justify left)))
  (pin "GPIO5" input (at 95.25 92.71 180) (effects (font (size 1.27 1.27)) (justify left)))
  (pin "GPIO2" input (at 95.25 95.25 180) (effects (font (size 1.27 1.27)) (justify left)))
  (pin "GPIO11" input (at 95.25 97.79 180) (effects (font (size 1.27 1.27)) (justify left)))
  (pin "GPIO14" input (at 95.25 100.33 180) (effects (font (size 1.27 1.27)) (justify left)))
  (pin "GPIO10" input (at 95.25 102.87 180) (effects (font (size 1.27 1.27)) (justify left)))
  (pin "GPIO13" input (at 95.25 105.41 180) (effects (font (size 1.27 1.27)) (justify left)))
  (pin "GPIO12" input (at 95.25 107.95 180) (effects (font (size 1.27 1.27)) (justify left)))
  (pin "D-" input (at 95.25 110.49 180) (effects (font (size 1.27 1.27)) (justify left))))
 (sheet_instances
  (path ""
   (page "1"))))
